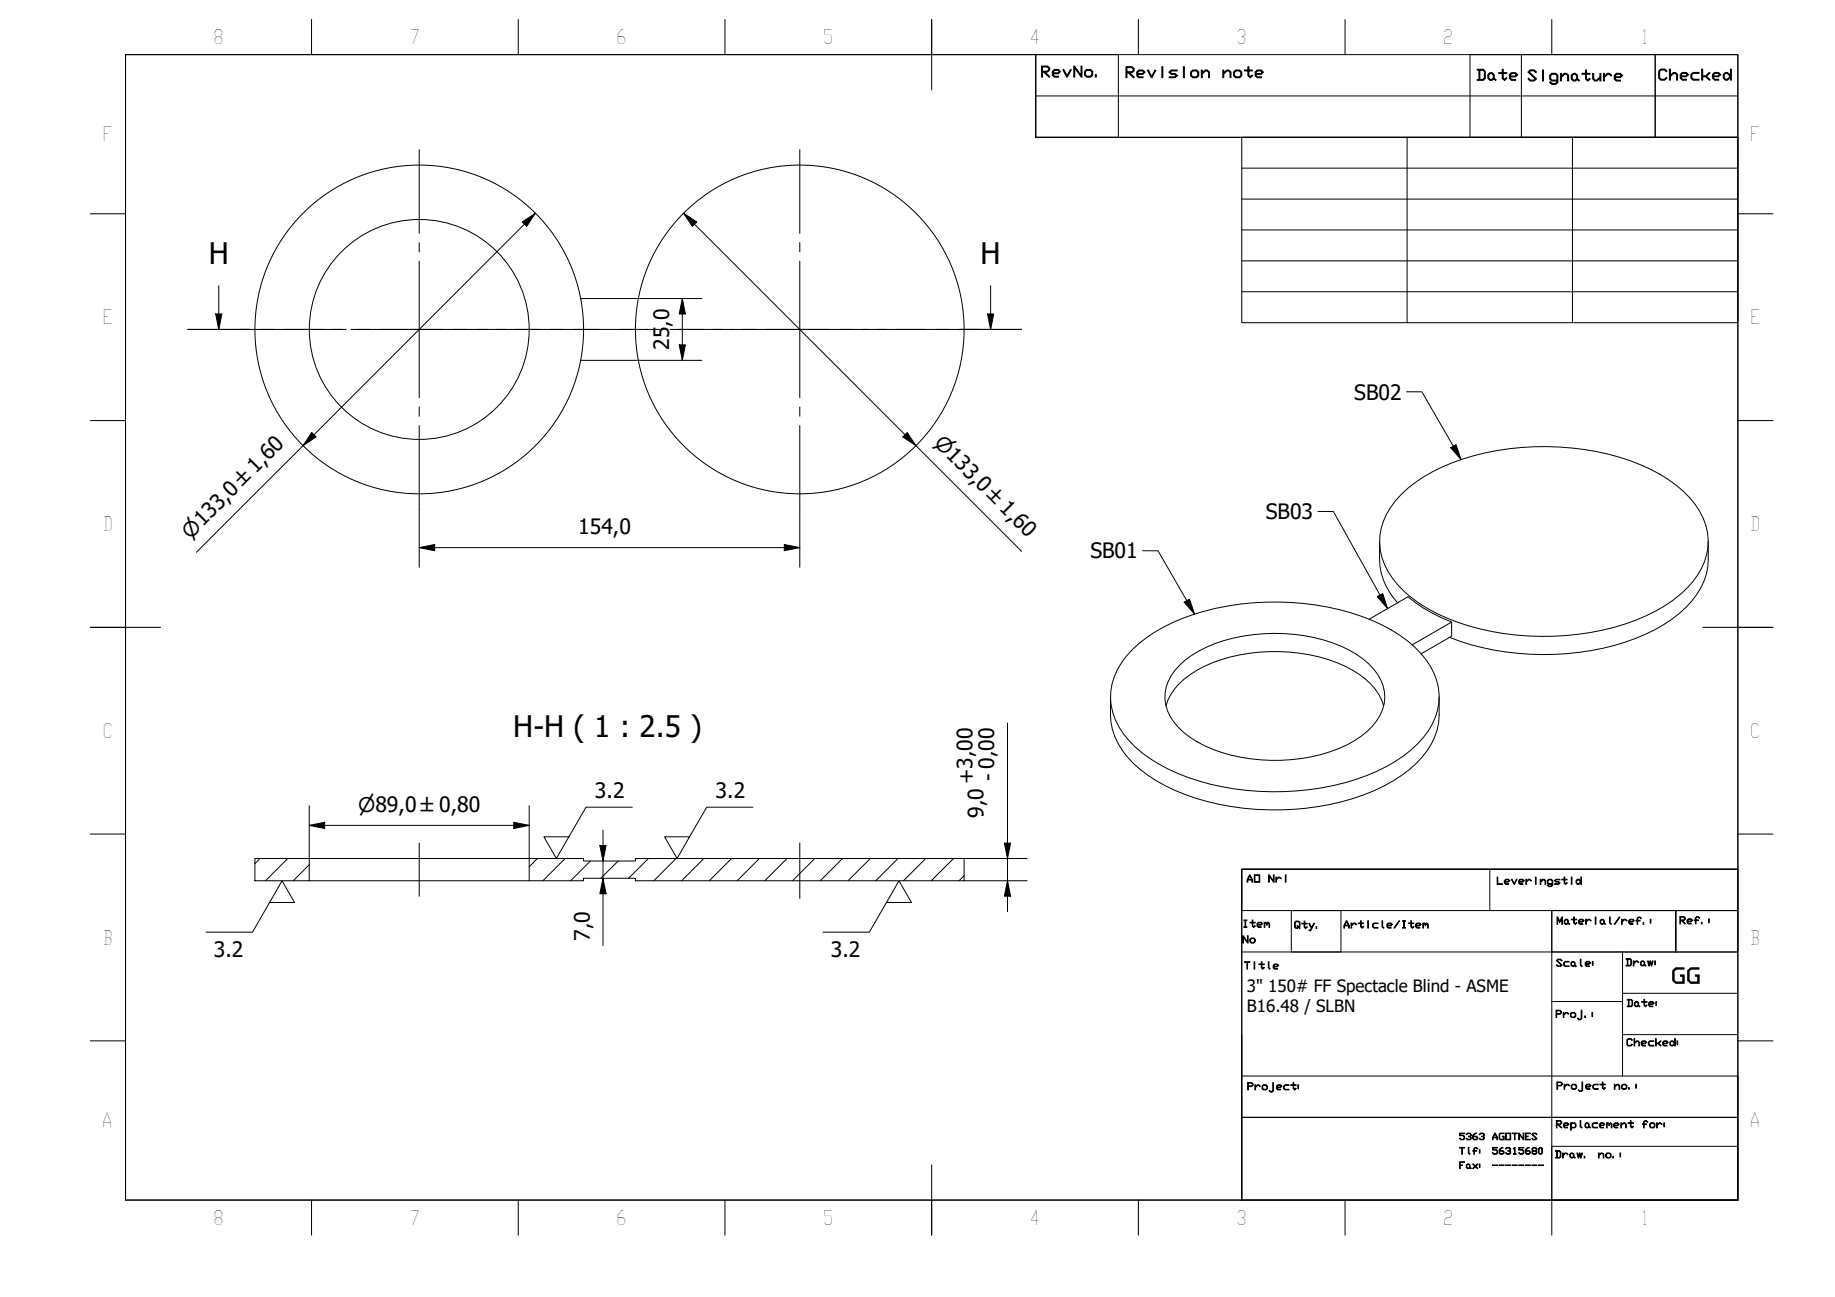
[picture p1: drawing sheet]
<svg xmlns="http://www.w3.org/2000/svg" width="297mm" height="210mm" viewBox="0 0 297 210" stroke-linecap="round" stroke-linejoin="round" font-family="sans-serif">
<!-- layer: Hatch (ISO) -->
<g fill="none" stroke="#000" stroke-width=".16">
<path d="M42.1 138.9l-.8 .9M46.6 138.9l-3.6 3.6M50.1 139.9l-2.6 2.6M87 138.9l-1.3 1.4M91.5 138.9l-3.6 3.6M95.6 139.3l-3.2 3.2M100.1 139.3l-2.8 2.8M105 138.9l-3.3 3.2M109.4 138.9l-3.6 3.6M113.9 138.9l-3.6 3.6M118.4 138.9l-3.6 3.6M122.9 138.9l-3.6 3.6"/>
<path d="M127.4 138.9l-3.6 3.6M131.9 138.9l-3.6 3.6M136.4 138.9l-3.6 3.6M140.9 138.9l-3.6 3.6M145.4 138.9l-3.6 3.6M149.8 138.9l-3.5 3.6M154.3 138.9l-3.6 3.6M156.1 141.7l-.9 .8"/>
</g>
<!-- layer: Visible (ISO) -->
<g fill="none" stroke="#000" stroke-width=".16">
<path d="M94 58.3h9.3M94 48.3h9.3M223.3 87.6a13.3 13.3 0 0 0 1 7.1l1.2 1.9 .7 1M226.8 80a27.2 27.2 0 0 1 13.7-6.7 43.6 43.6 0 0 1 25.1 2 19.6 19.6 0 0 1 9.5 7.4 9.6 9.6 0 0 1-1.1 11.5 23.4 23.4 0 0 1-10.9 6.8 43.6 43.6 0 0 1-28.9-1 19.5 19.5 0 0 1-9.5-7.5 9.6 9.6 0 0 1 1.2-11.4zM276.5 87.6a12.8 12.8 0 0 1-1.2 7.5 18.5 18.5 0 0 1-8.9 7.5 42.9 42.9 0 0 1-31.8 .5M179.8 112.8a12.8 12.8 0 0 0 1.2 7.6 18.8 18.8 0 0 0 9.2 7.5 42.9 42.9 0 0 0 32.3 0 18.8 18.8 0 0 0 9.2-7.5 9.4 9.4 0 0 0 1.3-4.7v-2.9M183.2 105.2a27.2 27.2 0 0 1 13.7-6.8 42.7 42.7 0 0 1 26.8 2.7 17.2 17.2 0 0 1 8.4 7.9 9.6 9.6 0 0 1-1.7 10.3 23.5 23.5 0 0 1-10.9 6.8 43.6 43.6 0 0 1-28.9-.9 19.4 19.4 0 0 1-9.4-7.5 9.6 9.6 0 0 1 1.1-11.5zM188.7 114.3a9.7 9.7 0 0 1 5.1-5.9 27.8 27.8 0 0 1 25.1 0 10.2 10.2 0 0 1 5.1 5.9M191 107.6a19.9 19.9 0 0 1 11.8-4.9 26.8 26.8 0 0 1 16.7 3.2 9.3 9.3 0 0 1 4.6 6 7.2 7.2 0 0 1-2.8 6.5 21.2 21.2 0 0 1-12.2 4.5 26.9 26.9 0 0 1-15.3-2.8 10 10 0 0 1-5.1-6 6.8 6.8 0 0 1 2.3-6.5zM221.6 100.2l6.3-3.6a24.1 24.1 0 0 0 7.1 4.1M228.6 104.4l6.4-3.7v2.3l-5 2.8M41.3 138.9h8.8v3.6h-8.8z"/>
<path d="M50.1 138.9h35.6M85.7 138.9h8.8v.4h8.4v-.4h53.2v3.6h-53.2v-.4h-8.4v.4h-8.8zM50.1 142.5h35.6"/>
<circle cx="67.9" cy="53.3" r="26.6"/>
<circle cx="67.9" cy="53.3" r="17.8"/>
<circle cx="129.5" cy="53.3" r="26.6"/>
</g>
<!-- layer: Section Line (ISO) -->
<g fill="none" stroke="#000" stroke-width=".16">
<path d="M30.4 53.3h10M34.9 50.8h1l-.5 2.5zM35.4 46.2v7.1M42.2 53.3h2.1M46 53.3h10M57.8 53.3h2.1M61.6 53.3h10.1M73.4 53.3h2.1M77.3 53.3h10M89 53.3h2.1M92.9 53.3h10M104.6 53.3h2.1"/>
<path d="M108.5 53.3h10M120.3 53.3h2.1M124.1 53.3h10M135.9 53.3h2.1M139.7 53.3h10M151.5 53.3h2.1M155.3 53.3h10.1M159.9 50.8h1l-.5 2.5zM160.4 46.2v7.1"/>
</g>
<path d="M34.9 50.8h1l-.5 2.5zM159.9 50.8h1l-.5 2.5z" fill="#000"/>
<!-- layer: BOXES -->
<g fill="none" stroke="#000" stroke-width=".16">
<path d="M167.7 8.8v6.7h113.6M167.7 15.5v6.7h113.6M167.7 8.8h13.3v13.4h-13.3zM238 8.8h29.9v13.4h-29.9zM246.3 8.8v13.4M267.9 8.8h13.4v13.4h-13.4zM201 140.7h80.3h-80.3v6.7h80.3v-6.7v53.5h-80.3zM201 154.1h80.3M209 147.4h8.1v6.7h-8.1zM241.2 140.7v6.7M251.2 147.4h20.1v6.7v-6.7h10v6.7h-30.1zM251.2 147.4v46.8v-8.7h30.1v8.7"/>
<path d="M262.6 154.1v8h-11.4M201 174.1h80.3v6.7h-80.3v13.4M201 167.4v13.4h80.3v13.4M262.6 162.1v12M262.6 160.8h18.7M262.6 167.4h18.7M201 194.2h80.3"/>
</g>
<!-- layer: BORDER -->
<g fill="none" stroke="#000" stroke-width=".16">
<path d="M20.3 8.8h261v185.4h-261zM50.4 3.2v5.6M83.9 3.2v5.6M117.3 3.2v5.6M150.8 3.1v11.4M184.3 3.2v5.6M217.7 3.2v5.6M251.2 3.2v5.6M14.6 34.6h5.7M281.3 34.6h5.7M14.6 68.1h5.7M281.3 68.1h5.7"/>
<path d="M14.6 101.5h11.4M275.6 101.5h11.4M14.6 135h5.7M281.3 135h5.7M14.6 168.4h5.7M281.3 168.4h5.7M50.4 194.2v5.7M83.9 194.2v5.7M117.3 194.2v5.7M150.8 188.5v11.4M184.3 194.2v5.7M217.7 194.2v5.7"/>
<path d="M251.2 194.2v5.7"/>
</g>
<!-- layer: 0 -->
<path d="M20.3 8.8h147.4v13.4h113.6v118.5h-80.3v53.5h-180.7zM201 22.2h80.3v30h-80.3zM201 27.2h80.3M201 32.2h80.3M201 37.2h80.3M227.8 22.2v30M254.5 22.2v30M201 42.2h80.3M201 47.2h80.3" fill="none" stroke="#000" stroke-width=".16"/>
<!-- layer: Center Mark (ISO) -->
<g fill="none" stroke="#000" stroke-width=".16">
<path d="M67.9 24.2v13.6M67.9 39.3v1.5M129.5 24.2v13.6M129.5 39.3v1.5M38.8 53.3h13.5M53.8 53.3h1.5M56.8 53.3h22.1M67.9 42.3v22.1M80.4 53.3h1.5M83.4 53.3h13.6M100.4 53.3h4.6M109.7 53.3h4.2"/>
<path d="M115.4 53.3h1.5M118.4 53.3h22.1M129.5 42.3v22.1M142 53.3h1.5M145 53.3h13.6M67.9 65.9v1.5M67.9 68.9v13.5M129.5 65.9v1.5M129.5 68.9v13.5"/>
</g>
<!-- layer: Centerline (ISO) -->
<path d="M67.9 136.4v8.6M129.5 136.4v9" fill="none" stroke="#000" stroke-width=".16"/>
<!-- layer: Dimension (ISO) -->
<g fill="none" stroke="#000" stroke-width=".16">
<path d="M84.6 35.9l2.1-1.4-1.4 2.1zM86.7 34.5l-54.9 54.9M110.6 34.5l2.2 1.4-.7 .7zM110.6 34.5l54.8 54.7M103.3 58.3h10.3M103.3 48.3h10.3M110 55.8h.9l-.5 2.5zM110.4 48.3l.5 2.5h-.9zM110.4 48.3v10M50.5 70l.7 .7-2.1 1.4zM146.9 70l1.4 2.1-2.2-1.4zM67.9 88.6l2.5-.5v1z"/>
<path d="M67.9 88.6h61.6M67.9 82.4v9.4M127 88.1l2.5 .5-2.5 .5zM129.5 82.4v9.4M163.1 117v30.5M50.1 133.6l2.5-.5v1zM50.1 133.6h35.6M50.1 130.4v8.5M83.2 133.1l2.5 .5-2.5 .5zM85.7 130.4v8.5M97.1 136.8h1l-.5 2.5zM97.6 134.3v18.7"/>
<path d="M156.1 138.9h10.2M162.6 136.4h1l-.5 2.5zM97.6 142.1l.5 2.5h-1zM156.1 142.5h10.2M163.1 142.5l.5 2.5h-1z"/>
</g>
<g fill="#000">
<path d="M84.6 35.9l2.1-1.4-1.4 2.1zM110.6 34.5l2.2 1.4-.7 .7zM110 55.8h.9l-.5 2.5zM110.4 48.3l.5 2.5h-.9zM50.5 70l.7 .7-2.1 1.4zM146.9 70l1.4 2.1-2.2-1.4zM67.9 88.6l2.5-.5v1zM127 88.1l2.5 .5-2.5 .5zM50.1 133.6l2.5-.5v1zM83.2 133.1l2.5 .5-2.5 .5zM97.1 136.8h1l-.5 2.5zM162.6 136.4h1l-.5 2.5z"/>
<path d="M97.6 142.1l.5 2.5h-1zM163.1 142.5l.5 2.5h-1z"/>
</g>
<!-- layer: Symbol (ISO) -->
<path d="M227.7 63.4h2.5l6.3 11M234.8 72.5l.9-.5 .8 2.4zM184.9 89.1h2.6l5.9 10.3M191.7 97.5l.9-.5 .8 2.4zM213.3 82.8h2.5l8.8 15.7M222.9 96.6l.9-.5 .8 2.4zM102.4 130.6h-7.5l-4.8 8.3-2.1-3.5h4.1M121.9 130.6h-7.5l-4.8 8.3-2-3.5h4M43.6 146.1h4.1l-2-3.5-4.8 8.3h-7.5M143.5 146.1h4l-2-3.5-4.8 8.3h-7.5" fill="none" stroke="#000" stroke-width=".16"/>
<path d="M234.8 72.5l.9-.5 .8 2.4zM191.7 97.5l.9-.5 .8 2.4zM222.9 96.6l.9-.5 .8 2.4z" fill="#000"/>
<g font-size="4.8">
<text x="33.8" y="42.7">H</text>
<text x="158.7" y="42.7">H</text>
<text x="83.1" y="119.3">H-H ( 1 : 2.5 )</text>
</g>
<g font-size="3.4">
<text x="108.3" y="56.7" transform="rotate(-90 108.3 56.7)">25,0</text>
<text x="219.2" y="64.7">SB02</text>
<text x="93.6" y="86.5">154,0</text>
<text x="204.9" y="84">SB03</text>
<text x="176.5" y="90.4">SB01</text>
<text x="96.3" y="129.1">3.2</text>
<text x="115.8" y="129.1">3.2</text>
<text x="157.6" y="126.9" transform="rotate(-90 157.6 126.9)">+3,00</text>
<text x="161.1" y="126.3" transform="rotate(-90 161.1 126.3)">- 0,00</text>
<text x="159.2" y="132.4" transform="rotate(-90 159.2 132.4)">9,0</text>
<text x="34.6" y="154.8">3.2</text>
<text x="95.5" y="152.3" transform="rotate(-90 95.5 152.3)">7,0</text>
<text x="134.5" y="154.8">3.2</text>
<text x="270.5" y="159.1">GG</text>
</g>
<g font-size="3.3">
<text x="151" y="71.8" transform="rotate(45 151 71.8)">⌀133,0 ±1,60</text>
<text x="30.8" y="87.3" transform="rotate(-45 30.8 87.3)">⌀133,0 ±1,60</text>
<text x="58" y="131.4">⌀89,0 ±0,80</text>
</g>
<g font-size="3.2">
<text x="34.5" y="7.1">8</text>
<text x="66.3" y="7.1">7</text>
<text x="99.7" y="7.1">6</text>
<text x="133.2" y="7.1">5</text>
<text x="166.6" y="7.2">4</text>
<text x="200.1" y="7.1">3</text>
<text x="233.6" y="7.1">2</text>
<text x="265.6" y="7.1">1</text>
<text x="16.6" y="22.9">F</text>
<text x="283.3" y="22.9">F</text>
<text x="16.6" y="52.5">E</text>
<text x="283.3" y="52.5">E</text>
<text x="16.6" y="85.9">D</text>
<text x="283.3" y="85.9">D</text>
<text x="16.6" y="119.4">C</text>
<text x="283.3" y="119.4">C</text>
<text x="16.6" y="152.9">B</text>
<text x="283.3" y="152.9">B</text>
<text x="16.5" y="182.4">A</text>
<text x="283.2" y="182.4">A</text>
<text x="34.5" y="198.2">8</text>
<text x="66.3" y="198.2">7</text>
<text x="99.7" y="198.2">6</text>
<text x="133.2" y="198.2">5</text>
<text x="166.6" y="198.3">4</text>
<text x="200.1" y="198.2">3</text>
<text x="233.6" y="198.2">2</text>
<text x="265.6" y="198.2">1</text>
</g>
<g font-size="2.7">
<text x="201.8" y="160.5">3&quot; 150# FF Spectacle Blind - ASME</text>
<text x="201.8" y="163.8">B16.48 / SLBN</text>
</g>
<g font-size="2.4">
<text x="168.4" y="12.4">RevNo.</text>
<text x="182" y="12.5">Revision</text>
<text x="197.7" y="12.5">note</text>
<text x="238.9" y="13">Date</text>
<text x="247.1" y="13.1">Signature</text>
<text x="268.3" y="12.9">Checked</text>
</g>
<g font-size="1.6">
<text x="201.7" y="142.8">AO</text>
<text x="205.2" y="142.8">Nri</text>
<text x="242.2" y="143.1">Leveringstid</text>
<text x="251.9" y="149.6">Material/ref.:</text>
<text x="271.8" y="149.5">Ref.:</text>
<text x="201" y="150.1">Item</text>
<text x="201" y="152.6">No</text>
<text x="209.4" y="150.2">Qty.</text>
<text x="217.4" y="150.2">Article/Item</text>
<text x="201.3" y="156.8">Title</text>
<text x="251.8" y="156.4">Scale:</text>
<text x="263.1" y="156.3">Draw:</text>
<text x="251.7" y="164.7">Proj.:</text>
<text x="263.2" y="162.9">Date:</text>
<text x="263.2" y="169.3">Checked:</text>
<text x="201.8" y="176.4">Project:</text>
<text x="251.9" y="176.3">Project</text>
<text x="261.2" y="176.3">no.:</text>
<text x="251.8" y="182.5">Replacement</text>
<text x="265.7" y="182.5">for:</text>
<text x="251.6" y="187.4">Draw.</text>
<text x="258.6" y="187.4">no.:</text>
</g>
<g font-size="1.5">
<text x="236.1" y="184.4">5363 AGOTNES</text>
<text x="236.1" y="186.8">Tlf: 56315680</text>
<text x="236.1" y="189.1">Fax: --------</text>
</g>
</svg>
